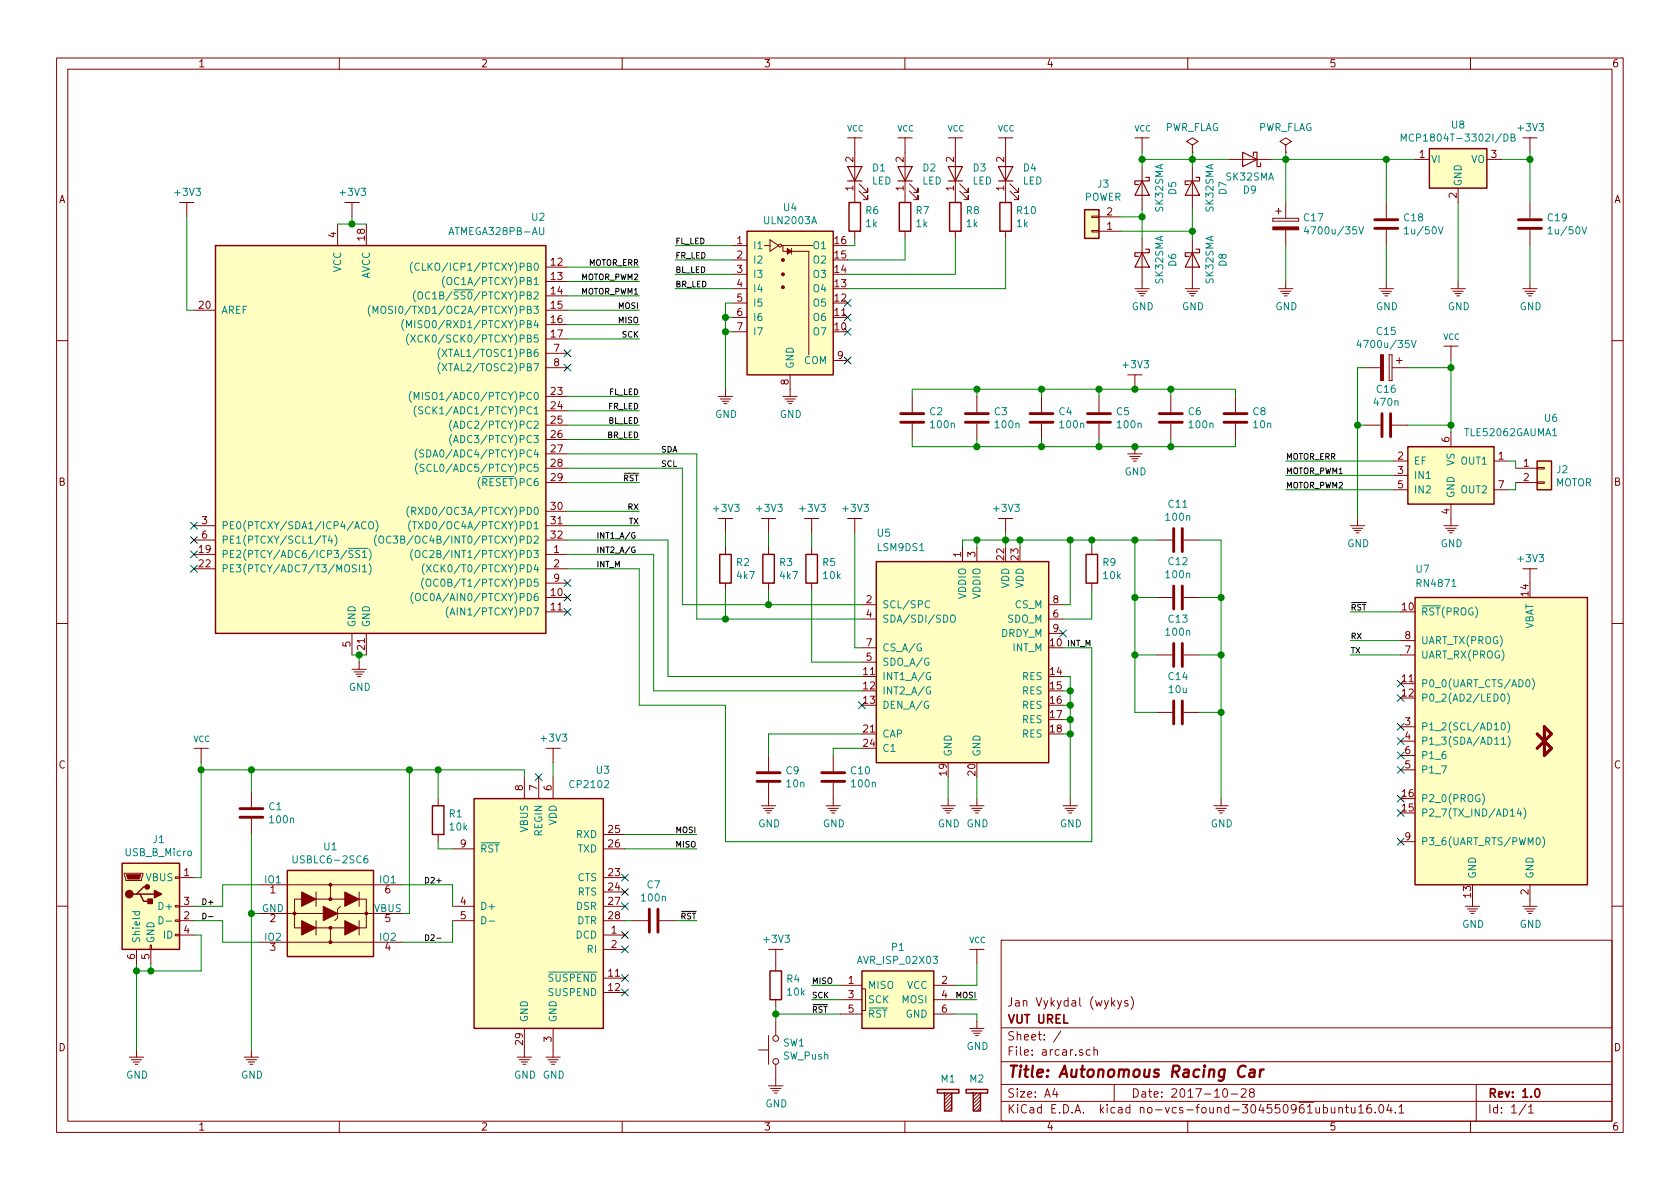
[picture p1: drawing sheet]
EESchema Schematic File Version 3
LIBS:wyk_regul
LIBS:device
LIBS:linear
LIBS:regul
LIBS:adc-dac
LIBS:memory
LIBS:xilinx
LIBS:microcontrollers
LIBS:dsp
LIBS:microchip
LIBS:analog_switches
LIBS:motorola
LIBS:texas
LIBS:intel
LIBS:audio
LIBS:interface
LIBS:digital-audio
LIBS:philips
LIBS:cypress
LIBS:siliconi
LIBS:opto
LIBS:atmel
LIBS:contrib
LIBS:ac-dc
LIBS:Altera
LIBS:analog_devices
LIBS:Battery_Management
LIBS:bbd
LIBS:Bosch
LIBS:brooktre
LIBS:Connector
LIBS:dc-dc
LIBS:Diode
LIBS:Display
LIBS:driver_gate
LIBS:DSP_Microchip_DSPIC33
LIBS:elec-unifil
LIBS:ESD_Protection
LIBS:Espressif
LIBS:FPGA_Actel
LIBS:ftdi
LIBS:gennum
LIBS:Graphic
LIBS:hc11
LIBS:infineon
LIBS:intersil
LIBS:ir
LIBS:Lattice
LIBS:LED
LIBS:LEM
LIBS:Logic_74xgxx
LIBS:Logic_74xx
LIBS:Logic_CMOS_4000
LIBS:Logic_CMOS_IEEE
LIBS:logic_programmable
LIBS:Logic_TTL_IEEE
LIBS:maxim
LIBS:Mechanical
LIBS:modules
LIBS:Motor
LIBS:motor_drivers
LIBS:nordicsemi
LIBS:nxp
LIBS:onsemi
LIBS:Oscillators
LIBS:powerint
LIBS:Power_Management
LIBS:pspice
LIBS:references
LIBS:Relay
LIBS:rfcom
LIBS:RFSolutions
LIBS:Sensor_Current
LIBS:sensors
LIBS:silabs
LIBS:supertex
LIBS:Switch
LIBS:Transformer
LIBS:Transistor
LIBS:triac_thyristor
LIBS:Valve
LIBS:video
LIBS:wiznet
LIBS:Worldsemi
LIBS:Xicor
LIBS:zetex
LIBS:Zilog
LIBS:wyk_mech
LIBS:wyk_power
LIBS:wyk_prog_con
LIBS:wyk_rf_modules
LIBS:wyk_interface
LIBS:wyk_motors
LIBS:arcar-cache
EELAYER 26 0
EELAYER END
$Descr A4 11693 8268
encoding utf-8
Sheet 1 1
Title "Autonomous Racing Car"
Date "2017-10-28"
Rev "1.0"
Comp "VUT UREL"
Comment1 "Jan Vykydal (wykys)"
Comment2 ""
Comment3 ""
Comment4 ""
$EndDescr
$Comp
L AVR_ISP_02X03 P1
U 1 1
P 6250 6950
F 0 "P1" H 6250 7317 50  0000 C CNN
F 1 "AVR_ISP_02X03" H 6250 7226 50  0000 C CNN
F 2 "Connectors:IDC_Header_Straight_6pins" H 6250 6600 50  0001 C CNN
F 3 "~" H 6900 6500 50  0001 C CNN
	1    6250 6950
	1    0    0    -1  
$EndComp
$Comp
L GND #PWR025
U 1 1
P 6800 7100
F 0 "#PWR025" H 6800 6900 50  0001 C CNN
F 1 "GND" H 6805 6927 50  0000 C CNN
F 2 "" H 6800 7100 50  0001 C CNN
F 3 "" H 6800 7100 50  0001 C CNN
	1    6800 7100
	1    0    0    -1  
$EndComp
Text Label 5650 6850 0    40   ~ 0
MISO
Text Label 5650 6950 0    40   ~ 0
SCK
Text Label 5650 7050 0    40   ~ 0
~RST
Text Label 6800 6950 2    40   ~ 0
MOSI
$Comp
L +3V3 #PWR037
U 1 1
P 10650 4050
F 0 "#PWR037" H 10650 3750 50  0001 C CNN
F 1 "+3V3" H 10655 4223 50  0000 C CNN
F 2 "" H 10650 4050 50  0001 C CNN
F 3 "" H 10650 4050 50  0001 C CNN
	1    10650 4050
	1    0    0    -1  
$EndComp
$Comp
L GND #PWR038
U 1 1
P 10650 6250
F 0 "#PWR038" H 10650 6050 50  0001 C CNN
F 1 "GND" H 10655 6077 50  0000 C CNN
F 2 "" H 10650 6250 50  0001 C CNN
F 3 "" H 10650 6250 50  0001 C CNN
	1    10650 6250
	1    0    0    -1  
$EndComp
$Comp
L GND #PWR036
U 1 1
P 10250 6250
F 0 "#PWR036" H 10250 6050 50  0001 C CNN
F 1 "GND" H 10255 6077 50  0000 C CNN
F 2 "" H 10250 6250 50  0001 C CNN
F 3 "" H 10250 6250 50  0001 C CNN
	1    10250 6250
	1    0    0    -1  
$EndComp
NoConn ~ 9750 5850
NoConn ~ 9750 5650
NoConn ~ 9750 5550
NoConn ~ 9750 5350
NoConn ~ 9750 5250
NoConn ~ 9750 5150
NoConn ~ 9750 5050
NoConn ~ 9750 4850
NoConn ~ 9750 4750
Text Label 9400 4550 0    40   ~ 0
TX
Text Label 9400 4450 0    40   ~ 0
RX
$Comp
L ULN2003A U4
U 1 1
P 5500 2000
F 0 "U4" H 5500 2567 50  0000 C CNN
F 1 "ULN2003A" H 5500 2476 50  0000 C CNN
F 2 "Housings_SOIC:SOIC-16_3.9x9.9mm_Pitch1.27mm" H 5550 1350 50  0001 L CNN
F 3 "http://www.ti.com/lit/ds/symlink/uln2003a.pdf" H 5600 1900 50  0001 C CNN
	1    5500 2000
	1    0    0    -1  
$EndComp
$Comp
L GND #PWR021
U 1 1
P 5500 2700
F 0 "#PWR021" H 5500 2500 50  0001 C CNN
F 1 "GND" H 5505 2527 50  0000 C CNN
F 2 "" H 5500 2700 50  0001 C CNN
F 3 "" H 5500 2700 50  0001 C CNN
	1    5500 2700
	1    0    0    -1  
$EndComp
$Comp
L R R6
U 1 1
P 5950 1500
F 0 "R6" H 6020 1546 50  0000 L CNN
F 1 "1k" H 6020 1455 50  0000 L CNN
F 2 "Resistors_SMD:R_0805_HandSoldering" V 5880 1500 50  0001 C CNN
F 3 "" H 5950 1500 50  0001 C CNN
	1    5950 1500
	1    0    0    -1  
$EndComp
$Comp
L R R7
U 1 1
P 6300 1500
F 0 "R7" H 6370 1546 50  0000 L CNN
F 1 "1k" H 6370 1455 50  0000 L CNN
F 2 "Resistors_SMD:R_0805_HandSoldering" V 6230 1500 50  0001 C CNN
F 3 "" H 6300 1500 50  0001 C CNN
	1    6300 1500
	1    0    0    -1  
$EndComp
$Comp
L R R8
U 1 1
P 6650 1500
F 0 "R8" H 6720 1546 50  0000 L CNN
F 1 "1k" H 6720 1455 50  0000 L CNN
F 2 "Resistors_SMD:R_0805_HandSoldering" V 6580 1500 50  0001 C CNN
F 3 "" H 6650 1500 50  0001 C CNN
	1    6650 1500
	1    0    0    -1  
$EndComp
$Comp
L R R10
U 1 1
P 7000 1500
F 0 "R10" H 7070 1546 50  0000 L CNN
F 1 "1k" H 7070 1455 50  0000 L CNN
F 2 "Resistors_SMD:R_0805_HandSoldering" V 6930 1500 50  0001 C CNN
F 3 "" H 7000 1500 50  0001 C CNN
	1    7000 1500
	1    0    0    -1  
$EndComp
$Comp
L LED D1
U 1 1
P 5950 1200
F 0 "D1" V 5988 1083 50  0000 R CNN
F 1 "LED" V 5897 1083 50  0000 R CNN
F 2 "Pin_Headers:Pin_Header_Straight_1x02_Pitch2.54mm" H 5950 1200 50  0001 C CNN
F 3 "" H 5950 1200 50  0001 C CNN
	1    5950 1200
	0    -1   -1   0   
$EndComp
$Comp
L LED D2
U 1 1
P 6300 1200
F 0 "D2" V 6338 1083 50  0000 R CNN
F 1 "LED" V 6247 1083 50  0000 R CNN
F 2 "Pin_Headers:Pin_Header_Straight_1x02_Pitch2.54mm" H 6300 1200 50  0001 C CNN
F 3 "" H 6300 1200 50  0001 C CNN
	1    6300 1200
	0    -1   -1   0   
$EndComp
$Comp
L LED D3
U 1 1
P 6650 1200
F 0 "D3" V 6688 1083 50  0000 R CNN
F 1 "LED" V 6597 1083 50  0000 R CNN
F 2 "Pin_Headers:Pin_Header_Straight_1x02_Pitch2.54mm" H 6650 1200 50  0001 C CNN
F 3 "" H 6650 1200 50  0001 C CNN
	1    6650 1200
	0    -1   -1   0   
$EndComp
$Comp
L LED D4
U 1 1
P 7000 1200
F 0 "D4" V 7038 1083 50  0000 R CNN
F 1 "LED" V 6947 1083 50  0000 R CNN
F 2 "Pin_Headers:Pin_Header_Straight_1x02_Pitch2.54mm" H 7000 1200 50  0001 C CNN
F 3 "" H 7000 1200 50  0001 C CNN
	1    7000 1200
	0    -1   -1   0   
$EndComp
$Comp
L VCC #PWR026
U 1 1
P 5950 1050
F 0 "#PWR026" H 5950 900 50  0001 C CNN
F 1 "VCC" H 5955 1216 40  0000 C CNN
F 2 "" H 5950 1050 50  0001 C CNN
F 3 "" H 5950 1050 50  0001 C CNN
	1    5950 1050
	1    0    0    -1  
$EndComp
$Comp
L VCC #PWR028
U 1 1
P 6300 1050
F 0 "#PWR028" H 6300 900 50  0001 C CNN
F 1 "VCC" H 6305 1216 40  0000 C CNN
F 2 "" H 6300 1050 50  0001 C CNN
F 3 "" H 6300 1050 50  0001 C CNN
	1    6300 1050
	1    0    0    -1  
$EndComp
$Comp
L VCC #PWR030
U 1 1
P 6650 1050
F 0 "#PWR030" H 6650 900 50  0001 C CNN
F 1 "VCC" H 6655 1216 40  0000 C CNN
F 2 "" H 6650 1050 50  0001 C CNN
F 3 "" H 6650 1050 50  0001 C CNN
	1    6650 1050
	1    0    0    -1  
$EndComp
$Comp
L VCC #PWR031
U 1 1
P 7000 1050
F 0 "#PWR031" H 7000 900 50  0001 C CNN
F 1 "VCC" H 7005 1216 40  0000 C CNN
F 2 "" H 7000 1050 50  0001 C CNN
F 3 "" H 7000 1050 50  0001 C CNN
	1    7000 1050
	1    0    0    -1  
$EndComp
Text Label 4700 1700 0    40   ~ 0
FL_LED
Text Label 4700 1800 0    40   ~ 0
FR_LED
Text Label 4700 1900 0    40   ~ 0
BL_LED
Text Label 4700 2000 0    40   ~ 0
BR_LED
$Comp
L screw M1
U 1 1
P 6600 7650
F 0 "M1" H 6600 7800 50  0000 C CNN
F 1 "screw" H 6600 7525 60  0001 C CNN
F 2 "wyk_mech:screw_M3" H 6600 7525 60  0001 C CNN
F 3 "~" H 6600 7525 60  0000 C CNN
	1    6600 7650
	1    0    0    -1  
$EndComp
$Comp
L screw M2
U 1 1
P 6800 7650
F 0 "M2" H 6800 7800 50  0000 C CNN
F 1 "screw" H 6800 7525 60  0001 C CNN
F 2 "wyk_mech:screw_M3" H 6800 7525 60  0001 C CNN
F 3 "~" H 6800 7525 60  0000 C CNN
	1    6800 7650
	1    0    0    -1  
$EndComp
$Comp
L SW_Push SW1
U 1 1
P 5400 7300
F 0 "SW1" V 5446 7252 50  0000 R CNN
F 1 "SW_Push" V 5355 7252 50  0000 R CNN
F 2 "Buttons_Switches_THT:SW_PUSH_6mm_h5mm" H 5400 7500 50  0001 C CNN
F 3 "" H 5400 7500 50  0001 C CNN
	1    5400 7300
	0    -1   -1   0   
$EndComp
$Comp
L R R4
U 1 1
P 5400 6850
F 0 "R4" H 5470 6896 50  0000 L CNN
F 1 "10k" H 5470 6805 50  0000 L CNN
F 2 "Resistors_SMD:R_0805_HandSoldering" V 5330 6850 50  0001 C CNN
F 3 "" H 5400 6850 50  0001 C CNN
	1    5400 6850
	1    0    0    -1  
$EndComp
$Comp
L GND #PWR016
U 1 1
P 5400 7500
F 0 "#PWR016" H 5400 7300 50  0001 C CNN
F 1 "GND" H 5405 7327 50  0000 C CNN
F 2 "" H 5400 7500 50  0001 C CNN
F 3 "" H 5400 7500 50  0001 C CNN
	1    5400 7500
	1    0    0    -1  
$EndComp
$Comp
L +3V3 #PWR015
U 1 1
P 5400 6700
F 0 "#PWR015" H 5400 6400 50  0001 C CNN
F 1 "+3V3" H 5405 6873 50  0000 C CNN
F 2 "" H 5400 6700 50  0001 C CNN
F 3 "" H 5400 6700 50  0001 C CNN
	1    5400 6700
	1    0    0    -1  
$EndComp
Text Label 9400 4250 0    40   ~ 0
~RST
$Comp
L ATMEGA328PB-AU U2
U 1 1
P 2650 3050
F 0 "U2" H 3800 4600 50  0000 R CNN
F 1 "ATMEGA328PB-AU" H 3800 4500 50  0000 R CNN
F 2 "Housings_QFP:TQFP-32_7x7mm_Pitch0.8mm" H 2600 1650 50  0001 L CIN
F 3 "http://www.atmel.com/images/atmel-42397-8-bit-avr-microcontroller-atmega328pb_datasheet.pdf" H 2350 3100 50  0001 C CNN
	1    2650 3050
	1    0    0    -1  
$EndComp
$Comp
L GND #PWR06
U 1 1
P 2500 4600
F 0 "#PWR06" H 2500 4400 50  0001 C CNN
F 1 "GND" H 2505 4427 50  0000 C CNN
F 2 "" H 2500 4600 50  0001 C CNN
F 3 "" H 2500 4600 50  0001 C CNN
	1    2500 4600
	1    0    0    -1  
$EndComp
$Comp
L +3V3 #PWR05
U 1 1
P 2450 1500
F 0 "#PWR05" H 2450 1200 50  0001 C CNN
F 1 "+3V3" H 2455 1673 50  0000 C CNN
F 2 "" H 2450 1500 50  0001 C CNN
F 3 "" H 2450 1500 50  0001 C CNN
	1    2450 1500
	1    0    0    -1  
$EndComp
Text Label 4450 3350 2    40   ~ 0
~RST
Text Label 4450 2250 2    40   ~ 0
MISO
Text Label 4450 2350 2    40   ~ 0
SCK
Text Label 4450 2150 2    40   ~ 0
MOSI
$Comp
L +3V3 #PWR02
U 1 1
P 1300 1500
F 0 "#PWR02" H 1300 1200 50  0001 C CNN
F 1 "+3V3" H 1305 1673 50  0000 C CNN
F 2 "" H 1300 1500 50  0001 C CNN
F 3 "" H 1300 1500 50  0001 C CNN
	1    1300 1500
	1    0    0    -1  
$EndComp
$Comp
L USB_B_Micro J1
U 1 1
P 1050 6300
F 0 "J1" H 1105 6767 50  0000 C CNN
F 1 "USB_B_Micro" H 1105 6676 50  0000 C CNN
F 2 "Connectors_USB:USB_Micro-B_Wuerth-614105150721_Vertical_CircularHoles" H 1200 6250 50  0001 C CNN
F 3 "~" H 1200 6250 50  0001 C CNN
	1    1050 6300
	1    0    0    -1  
$EndComp
$Comp
L USBLC6-2SC6 U1
U 1 1
P 2300 6350
F 0 "U1" H 2300 6817 50  0000 C CNN
F 1 "USBLC6-2SC6" H 2300 6726 50  0000 C CNN
F 2 "TO_SOT_Packages_SMD:SOT-23-6" H 2950 6700 50  0001 C CNN
F 3 "http://www2.st.com/resource/en/datasheet/CD00050750.pdf" H 2050 6700 50  0001 C CNN
	1    2300 6350
	1    0    0    -1  
$EndComp
$Comp
L CP2102 U3
U 1 1
P 3750 6300
F 0 "U3" H 4250 7250 50  0000 R CNN
F 1 "CP2102" H 4250 7150 50  0000 R CNN
F 2 "Housings_DFN_QFN:QFN-28-1EP_5x5mm_Pitch0.5mm" H 3950 5350 50  0001 L CNN
F 3 "https://www.silabs.com/documents/public/data-sheets/CP2102-9.pdf" H 3950 5250 50  0001 L CNN
	1    3750 6300
	1    0    0    -1  
$EndComp
$Comp
L GND #PWR09
U 1 1
P 3850 7300
F 0 "#PWR09" H 3850 7100 50  0001 C CNN
F 1 "GND" H 3855 7127 50  0000 C CNN
F 2 "" H 3850 7300 50  0001 C CNN
F 3 "" H 3850 7300 50  0001 C CNN
	1    3850 7300
	1    0    0    -1  
$EndComp
$Comp
L GND #PWR07
U 1 1
P 3650 7300
F 0 "#PWR07" H 3650 7100 50  0001 C CNN
F 1 "GND" H 3655 7127 50  0000 C CNN
F 2 "" H 3650 7300 50  0001 C CNN
F 3 "" H 3650 7300 50  0001 C CNN
	1    3650 7300
	1    0    0    -1  
$EndComp
$Comp
L GND #PWR01
U 1 1
P 950 7300
F 0 "#PWR01" H 950 7100 50  0001 C CNN
F 1 "GND" H 955 7127 50  0000 C CNN
F 2 "" H 950 7300 50  0001 C CNN
F 3 "" H 950 7300 50  0001 C CNN
	1    950  7300
	1    0    0    -1  
$EndComp
$Comp
L GND #PWR04
U 1 1
P 1750 7300
F 0 "#PWR04" H 1750 7100 50  0001 C CNN
F 1 "GND" H 1755 7127 50  0000 C CNN
F 2 "" H 1750 7300 50  0001 C CNN
F 3 "" H 1750 7300 50  0001 C CNN
	1    1750 7300
	1    0    0    -1  
$EndComp
$Comp
L R R1
U 1 1
P 3050 5700
F 0 "R1" H 3120 5746 50  0000 L CNN
F 1 "10k" H 3120 5655 50  0000 L CNN
F 2 "Resistors_SMD:R_0805_HandSoldering" V 2980 5700 50  0001 C CNN
F 3 "" H 3050 5700 50  0001 C CNN
	1    3050 5700
	1    0    0    -1  
$EndComp
NoConn ~ 4350 6800
NoConn ~ 4350 6900
NoConn ~ 4350 6600
NoConn ~ 4350 6500
NoConn ~ 4350 6300
$Comp
L C C7
U 1 1
P 4550 6400
F 0 "C7" V 4298 6400 50  0000 C CNN
F 1 "100n" V 4389 6400 50  0000 C CNN
F 2 "Capacitors_SMD:C_0805_HandSoldering" H 4588 6250 50  0001 C CNN
F 3 "" H 4550 6400 50  0001 C CNN
	1    4550 6400
	0    1    1    0   
$EndComp
NoConn ~ 4350 6100
NoConn ~ 4350 6200
Text Label 4850 6400 2    40   ~ 0
~RST
$Comp
L TLE52062GAUMA1 U6
U 1 1
P 10100 3300
F 0 "U6" H 10850 3700 50  0000 R CNN
F 1 "TLE52062GAUMA1" H 10850 3600 50  0000 R CNN
F 2 "TO_SOT_Packages_SMD:TO-263-7_TabPin4" H 10200 2900 50  0001 L CNN
F 3 "http://www.farnell.com/datasheets/1932119.pdf" H 10200 3000 50  0001 L CNN
	1    10100 3300
	1    0    0    -1  
$EndComp
$Comp
L VCC #PWR034
U 1 1
P 10100 2500
F 0 "#PWR034" H 10100 2350 50  0001 C CNN
F 1 "VCC" H 10105 2666 40  0000 C CNN
F 2 "" H 10100 2500 50  0001 C CNN
F 3 "" H 10100 2500 50  0001 C CNN
	1    10100 2500
	1    0    0    -1  
$EndComp
$Comp
L GND #PWR035
U 1 1
P 10100 3600
F 0 "#PWR035" H 10100 3400 50  0001 C CNN
F 1 "GND" H 10105 3427 50  0000 C CNN
F 2 "" H 10100 3600 50  0001 C CNN
F 3 "" H 10100 3600 50  0001 C CNN
	1    10100 3600
	1    0    0    -1  
$EndComp
Text Label 8950 3300 0    40   ~ 0
MOTOR_PWM1
Text Label 8950 3400 0    40   ~ 0
MOTOR_PWM2
Text Label 8950 3200 0    40   ~ 0
MOTOR_ERR
NoConn ~ 5900 2300
NoConn ~ 5900 2200
NoConn ~ 5900 2100
$Comp
L GND #PWR019
U 1 1
P 5050 2700
F 0 "#PWR019" H 5050 2500 50  0001 C CNN
F 1 "GND" H 5055 2527 50  0000 C CNN
F 2 "" H 5050 2700 50  0001 C CNN
F 3 "" H 5050 2700 50  0001 C CNN
	1    5050 2700
	1    0    0    -1  
$EndComp
$Comp
L C C16
U 1 1
P 9650 2950
F 0 "C16" V 9398 2950 50  0000 C CNN
F 1 "470n" V 9489 2950 50  0000 C CNN
F 2 "Capacitors_SMD:C_0805_HandSoldering" H 9688 2800 50  0001 C CNN
F 3 "" H 9650 2950 50  0001 C CNN
	1    9650 2950
	0    1    1    0   
$EndComp
$Comp
L CP C15
U 1 1
P 9650 2550
F 0 "C15" V 9395 2550 50  0000 C CNN
F 1 "4700u/35V" V 9486 2550 50  0000 C CNN
F 2 "Capacitors_THT:CP_Radial_D4.0mm_P1.50mm" H 9688 2400 50  0001 C CNN
F 3 "" H 9650 2550 50  0001 C CNN
	1    9650 2550
	0    1    1    0   
$EndComp
$Comp
L GND #PWR033
U 1 1
P 9450 3600
F 0 "#PWR033" H 9450 3400 50  0001 C CNN
F 1 "GND" H 9455 3427 50  0000 C CNN
F 2 "" H 9450 3600 50  0001 C CNN
F 3 "" H 9450 3600 50  0001 C CNN
	1    9450 3600
	1    0    0    -1  
$EndComp
$Comp
L Conn_01x02 J2
U 1 1
P 10750 3250
F 0 "J2" H 10829 3242 50  0000 L CNN
F 1 "MOTOR" H 10829 3151 50  0000 L CNN
F 2 "Pin_Headers:Pin_Header_Straight_1x02_Pitch2.54mm" H 10750 3250 50  0001 C CNN
F 3 "~" H 10750 3250 50  0001 C CNN
	1    10750 3250
	1    0    0    -1  
$EndComp
$Comp
L C C8
U 1 1
P 8600 2900
F 0 "C8" H 8715 2946 50  0000 L CNN
F 1 "10n" H 8715 2855 50  0000 L CNN
F 2 "Capacitors_SMD:C_0805_HandSoldering" H 8638 2750 50  0001 C CNN
F 3 "" H 8600 2900 50  0001 C CNN
	1    8600 2900
	1    0    0    -1  
$EndComp
$Comp
L C C6
U 1 1
P 8150 2900
F 0 "C6" H 8265 2946 50  0000 L CNN
F 1 "100n" H 8265 2855 50  0000 L CNN
F 2 "Capacitors_SMD:C_0805_HandSoldering" H 8188 2750 50  0001 C CNN
F 3 "" H 8150 2900 50  0001 C CNN
	1    8150 2900
	1    0    0    -1  
$EndComp
$Comp
L C C4
U 1 1
P 7250 2900
F 0 "C4" H 7365 2946 50  0000 L CNN
F 1 "100n" H 7365 2855 50  0000 L CNN
F 2 "Capacitors_SMD:C_0805_HandSoldering" H 7288 2750 50  0001 C CNN
F 3 "" H 7250 2900 50  0001 C CNN
	1    7250 2900
	1    0    0    -1  
$EndComp
$Comp
L C C5
U 1 1
P 7650 2900
F 0 "C5" H 7765 2946 50  0000 L CNN
F 1 "100n" H 7765 2855 50  0000 L CNN
F 2 "Capacitors_SMD:C_0805_HandSoldering" H 7688 2750 50  0001 C CNN
F 3 "" H 7650 2900 50  0001 C CNN
	1    7650 2900
	1    0    0    -1  
$EndComp
$Comp
L GND #PWR011
U 1 1
P 7900 3100
F 0 "#PWR011" H 7900 2900 50  0001 C CNN
F 1 "GND" H 7905 2927 50  0000 C CNN
F 2 "" H 7900 3100 50  0001 C CNN
F 3 "" H 7900 3100 50  0001 C CNN
	1    7900 3100
	1    0    0    -1  
$EndComp
$Comp
L +3V3 #PWR010
U 1 1
P 7900 2700
F 0 "#PWR010" H 7900 2400 50  0001 C CNN
F 1 "+3V3" H 7905 2873 50  0000 C CNN
F 2 "" H 7900 2700 50  0001 C CNN
F 3 "" H 7900 2700 50  0001 C CNN
	1    7900 2700
	1    0    0    -1  
$EndComp
Text Label 4450 2050 2    40   ~ 0
MOTOR_PWM1
Text Label 4450 1950 2    40   ~ 0
MOTOR_PWM2
$Comp
L C C3
U 1 1
P 6800 2900
F 0 "C3" H 6915 2946 50  0000 L CNN
F 1 "100n" H 6915 2855 50  0000 L CNN
F 2 "Capacitors_SMD:C_0805_HandSoldering" H 6838 2750 50  0001 C CNN
F 3 "" H 6800 2900 50  0001 C CNN
	1    6800 2900
	1    0    0    -1  
$EndComp
$Comp
L C C2
U 1 1
P 6350 2900
F 0 "C2" H 6465 2946 50  0000 L CNN
F 1 "100n" H 6465 2855 50  0000 L CNN
F 2 "Capacitors_SMD:C_0805_HandSoldering" H 6388 2750 50  0001 C CNN
F 3 "" H 6350 2900 50  0001 C CNN
	1    6350 2900
	1    0    0    -1  
$EndComp
$Comp
L C C1
U 1 1
P 1750 5650
F 0 "C1" H 1865 5696 50  0000 L CNN
F 1 "100n" H 1865 5605 50  0000 L CNN
F 2 "Capacitors_SMD:C_0805_HandSoldering" H 1788 5500 50  0001 C CNN
F 3 "" H 1750 5650 50  0001 C CNN
	1    1750 5650
	1    0    0    -1  
$EndComp
Text Label 4450 3550 2    40   ~ 0
RX
Text Label 4450 3650 2    40   ~ 0
TX
Text Label 4850 5800 2    40   ~ 0
MOSI
Text Label 4850 5900 2    40   ~ 0
MISO
Text Label 4450 2750 2    40   ~ 0
FL_LED
Text Label 4450 2850 2    40   ~ 0
FR_LED
Text Label 4450 2950 2    40   ~ 0
BL_LED
Text Label 4450 3050 2    40   ~ 0
BR_LED
$Comp
L LSM9DS1 U5
U 1 1
P 6700 4600
F 0 "U5" H 6100 5500 50  0000 L CNN
F 1 "LSM9DS1" H 6100 5400 50  0000 L CNN
F 2 "Housings_LGA:LGA-24L_3x3.5mm_Pitch0.43mm" H 8200 5350 50  0001 C CNN
F 3 "http://www.st.com/content/ccc/resource/technical/document/datasheet/1e/3f/2a/d6/25/eb/48/46/DM00103319.pdf/files/DM00103319.pdf/jcr:content/translations/en.DM00103319.pdf" H 6700 4700 50  0001 C CNN
	1    6700 4600
	1    0    0    -1  
$EndComp
$Comp
L GND #PWR023
U 1 1
P 6800 5550
F 0 "#PWR023" H 6800 5350 50  0001 C CNN
F 1 "GND" H 6805 5377 50  0000 C CNN
F 2 "" H 6800 5550 50  0001 C CNN
F 3 "" H 6800 5550 50  0001 C CNN
	1    6800 5550
	1    0    0    -1  
$EndComp
$Comp
L GND #PWR022
U 1 1
P 6600 5550
F 0 "#PWR022" H 6600 5350 50  0001 C CNN
F 1 "GND" H 6605 5377 50  0000 C CNN
F 2 "" H 6600 5550 50  0001 C CNN
F 3 "" H 6600 5550 50  0001 C CNN
	1    6600 5550
	1    0    0    -1  
$EndComp
$Comp
L +3V3 #PWR027
U 1 1
P 7000 3700
F 0 "#PWR027" H 7000 3400 50  0001 C CNN
F 1 "+3V3" H 7005 3873 50  0000 C CNN
F 2 "" H 7000 3700 50  0001 C CNN
F 3 "" H 7000 3700 50  0001 C CNN
	1    7000 3700
	1    0    0    -1  
$EndComp
$Comp
L GND #PWR029
U 1 1
P 7450 5550
F 0 "#PWR029" H 7450 5350 50  0001 C CNN
F 1 "GND" H 7455 5377 50  0000 C CNN
F 2 "" H 7450 5550 50  0001 C CNN
F 3 "" H 7450 5550 50  0001 C CNN
	1    7450 5550
	1    0    0    -1  
$EndComp
$Comp
L C C10
U 1 1
P 5800 5400
F 0 "C10" H 5915 5446 50  0000 L CNN
F 1 "100n" H 5915 5355 50  0000 L CNN
F 2 "Capacitors_SMD:C_0805_HandSoldering" H 5838 5250 50  0001 C CNN
F 3 "" H 5800 5400 50  0001 C CNN
	1    5800 5400
	1    0    0    -1  
$EndComp
$Comp
L GND #PWR018
U 1 1
P 5800 5550
F 0 "#PWR018" H 5800 5350 50  0001 C CNN
F 1 "GND" H 5805 5377 50  0000 C CNN
F 2 "" H 5800 5550 50  0001 C CNN
F 3 "" H 5800 5550 50  0001 C CNN
	1    5800 5550
	1    0    0    -1  
$EndComp
$Comp
L C C9
U 1 1
P 5350 5400
F 0 "C9" H 5465 5446 50  0000 L CNN
F 1 "10n" H 5465 5355 50  0000 L CNN
F 2 "Capacitors_SMD:C_0805_HandSoldering" H 5388 5250 50  0001 C CNN
F 3 "" H 5350 5400 50  0001 C CNN
	1    5350 5400
	1    0    0    -1  
$EndComp
$Comp
L GND #PWR014
U 1 1
P 5350 5550
F 0 "#PWR014" H 5350 5350 50  0001 C CNN
F 1 "GND" H 5355 5377 50  0000 C CNN
F 2 "" H 5350 5550 50  0001 C CNN
F 3 "" H 5350 5550 50  0001 C CNN
	1    5350 5550
	1    0    0    -1  
$EndComp
$Comp
L C C11
U 1 1
P 8200 3750
F 0 "C11" V 7948 3750 50  0000 C CNN
F 1 "100n" V 8039 3750 50  0000 C CNN
F 2 "Capacitors_SMD:C_0805_HandSoldering" H 8238 3600 50  0001 C CNN
F 3 "" H 8200 3750 50  0001 C CNN
	1    8200 3750
	0    1    1    0   
$EndComp
$Comp
L C C12
U 1 1
P 8200 4150
F 0 "C12" V 7948 4150 50  0000 C CNN
F 1 "100n" V 8039 4150 50  0000 C CNN
F 2 "Capacitors_SMD:C_0805_HandSoldering" H 8238 4000 50  0001 C CNN
F 3 "" H 8200 4150 50  0001 C CNN
	1    8200 4150
	0    1    1    0   
$EndComp
$Comp
L C C13
U 1 1
P 8200 4550
F 0 "C13" V 7948 4550 50  0000 C CNN
F 1 "100n" V 8039 4550 50  0000 C CNN
F 2 "Capacitors_SMD:C_0805_HandSoldering" H 8238 4400 50  0001 C CNN
F 3 "" H 8200 4550 50  0001 C CNN
	1    8200 4550
	0    1    1    0   
$EndComp
$Comp
L C C14
U 1 1
P 8200 4950
F 0 "C14" V 7948 4950 50  0000 C CNN
F 1 "10u" V 8039 4950 50  0000 C CNN
F 2 "Capacitors_SMD:C_0805_HandSoldering" H 8238 4800 50  0001 C CNN
F 3 "" H 8200 4950 50  0001 C CNN
	1    8200 4950
	0    1    1    0   
$EndComp
$Comp
L R R3
U 1 1
P 5350 3950
F 0 "R3" H 5420 3996 50  0000 L CNN
F 1 "4k7" H 5420 3905 50  0000 L CNN
F 2 "Resistors_SMD:R_0805_HandSoldering" V 5280 3950 50  0001 C CNN
F 3 "" H 5350 3950 50  0001 C CNN
	1    5350 3950
	1    0    0    -1  
$EndComp
$Comp
L R R2
U 1 1
P 5050 3950
F 0 "R2" H 5120 3996 50  0000 L CNN
F 1 "4k7" H 5120 3905 50  0000 L CNN
F 2 "Resistors_SMD:R_0805_HandSoldering" V 4980 3950 50  0001 C CNN
F 3 "" H 5050 3950 50  0001 C CNN
	1    5050 3950
	1    0    0    -1  
$EndComp
$Comp
L +3V3 #PWR013
U 1 1
P 5350 3700
F 0 "#PWR013" H 5350 3400 50  0001 C CNN
F 1 "+3V3" H 5355 3873 50  0000 C CNN
F 2 "" H 5350 3700 50  0001 C CNN
F 3 "" H 5350 3700 50  0001 C CNN
	1    5350 3700
	1    0    0    -1  
$EndComp
$Comp
L +3V3 #PWR012
U 1 1
P 5050 3700
F 0 "#PWR012" H 5050 3400 50  0001 C CNN
F 1 "+3V3" H 5055 3873 50  0000 C CNN
F 2 "" H 5050 3700 50  0001 C CNN
F 3 "" H 5050 3700 50  0001 C CNN
	1    5050 3700
	1    0    0    -1  
$EndComp
$Comp
L +3V3 #PWR017
U 1 1
P 5650 3700
F 0 "#PWR017" H 5650 3400 50  0001 C CNN
F 1 "+3V3" H 5655 3873 50  0000 C CNN
F 2 "" H 5650 3700 50  0001 C CNN
F 3 "" H 5650 3700 50  0001 C CNN
	1    5650 3700
	1    0    0    -1  
$EndComp
$Comp
L R R5
U 1 1
P 5650 3950
F 0 "R5" H 5720 3996 50  0000 L CNN
F 1 "10k" H 5720 3905 50  0000 L CNN
F 2 "Resistors_SMD:R_0805_HandSoldering" V 5580 3950 50  0001 C CNN
F 3 "" H 5650 3950 50  0001 C CNN
	1    5650 3950
	1    0    0    -1  
$EndComp
$Comp
L +3V3 #PWR020
U 1 1
P 5950 3700
F 0 "#PWR020" H 5950 3400 50  0001 C CNN
F 1 "+3V3" H 5955 3873 50  0000 C CNN
F 2 "" H 5950 3700 50  0001 C CNN
F 3 "" H 5950 3700 50  0001 C CNN
	1    5950 3700
	1    0    0    -1  
$EndComp
$Comp
L R R9
U 1 1
P 7600 3950
F 0 "R9" H 7670 3996 50  0000 L CNN
F 1 "10k" H 7670 3905 50  0000 L CNN
F 2 "Resistors_SMD:R_0805_HandSoldering" V 7530 3950 50  0001 C CNN
F 3 "" H 7600 3950 50  0001 C CNN
	1    7600 3950
	1    0    0    -1  
$EndComp
Text Label 4600 3150 0    40   ~ 0
SDA
Text Label 4600 3250 0    40   ~ 0
SCL
$Comp
L GND #PWR032
U 1 1
P 8500 5550
F 0 "#PWR032" H 8500 5350 50  0001 C CNN
F 1 "GND" H 8505 5377 50  0000 C CNN
F 2 "" H 8500 5550 50  0001 C CNN
F 3 "" H 8500 5550 50  0001 C CNN
	1    8500 5550
	1    0    0    -1  
$EndComp
Text Label 7600 4500 2    40   ~ 0
INT_M
NoConn ~ 7400 4400
Text Label 4150 3950 0    40   ~ 0
INT_M
Text Label 4150 3750 0    40   ~ 0
INT1_A/G
Text Label 4150 3850 0    40   ~ 0
INT2_A/G
Text Label 4450 1850 2    40   ~ 0
MOTOR_ERR
Wire Wire Line
	6800 7100 6800 7050
Wire Wire Line
	6800 7050 6650 7050
Wire Wire Line
	5850 6950 5650 6950
Wire Wire Line
	5850 6850 5650 6850
Wire Wire Line
	5400 7050 5850 7050
Wire Wire Line
	6650 6950 6800 6950
Wire Wire Line
	9750 4450 9400 4450
Wire Wire Line
	9750 4550 9400 4550
Wire Wire Line
	5100 1700 4700 1700
Wire Wire Line
	5100 1800 4700 1800
Wire Wire Line
	5100 1900 4700 1900
Wire Wire Line
	5100 2000 4700 2000
Wire Wire Line
	5900 2000 7000 2000
Wire Wire Line
	7000 2000 7000 1650
Wire Wire Line
	5900 1900 6650 1900
Wire Wire Line
	6650 1900 6650 1650
Wire Wire Line
	5900 1800 6300 1800
Wire Wire Line
	6300 1800 6300 1650
Wire Wire Line
	5900 1700 5950 1700
Wire Wire Line
	5950 1700 5950 1650
Wire Wire Line
	5400 7000 5400 7100
Connection ~ 5400 7050
Wire Wire Line
	6800 6850 6650 6850
Wire Wire Line
	6800 6700 6800 6850
Wire Wire Line
	9750 4250 9400 4250
Wire Wire Line
	2450 4550 2550 4550
Wire Wire Line
	2500 4600 2500 4550
Connection ~ 2500 4550
Wire Wire Line
	2350 1550 2550 1550
Wire Wire Line
	2450 1500 2450 1550
Connection ~ 2450 1550
Wire Wire Line
	3950 3350 4450 3350
Wire Wire Line
	3950 2250 4450 2250
Wire Wire Line
	3950 2150 4450 2150
Wire Wire Line
	3950 2350 4450 2350
Wire Wire Line
	1350 2150 1300 2150
Wire Wire Line
	1300 2150 1300 1500
Wire Wire Line
	1350 6300 1550 6300
Wire Wire Line
	1550 6300 1550 6150
Wire Wire Line
	1550 6150 1800 6150
Wire Wire Line
	1350 6400 1550 6400
Wire Wire Line
	1550 6400 1550 6550
Wire Wire Line
	1550 6550 1800 6550
Wire Wire Line
	2800 6150 3150 6150
Wire Wire Line
	3150 6150 3150 6300
Wire Wire Line
	2800 6550 3150 6550
Wire Wire Line
	3150 6550 3150 6400
Wire Wire Line
	3150 5900 3050 5900
Wire Wire Line
	3050 5900 3050 5850
Wire Wire Line
	3050 5350 3050 5550
Connection ~ 3050 5350
Connection ~ 2850 5350
Wire Wire Line
	2800 6350 2850 6350
Wire Wire Line
	2850 6350 2850 5350
Wire Wire Line
	1750 5800 1750 7300
Wire Wire Line
	1750 6350 1800 6350
Wire Wire Line
	1400 6100 1350 6100
Wire Wire Line
	1400 5300 1400 6100
Wire Wire Line
	1350 6500 1400 6500
Connection ~ 1400 5350
Wire Wire Line
	4350 5800 4850 5800
Wire Wire Line
	4350 5900 4850 5900
Wire Wire Line
	4400 6400 4350 6400
Wire Wire Line
	4700 6400 4850 6400
Wire Wire Line
	10550 3200 10500 3200
Wire Wire Line
	10500 3400 10550 3400
Wire Wire Line
	9700 3200 8950 3200
Wire Wire Line
	9700 3300 8950 3300
Wire Wire Line
	9700 3400 8950 3400
Wire Wire Line
	5050 2100 5050 2700
Wire Wire Line
	5050 2100 5100 2100
Wire Wire Line
	5100 2200 5050 2200
Connection ~ 5050 2200
Wire Wire Line
	5100 2300 5050 2300
Connection ~ 5050 2300
Wire Wire Line
	10100 2500 10100 3000
Wire Wire Line
	9800 2950 10100 2950
Connection ~ 10100 2950
Wire Wire Line
	9800 2550 10100 2550
Connection ~ 10100 2550
Wire Wire Line
	9450 2550 9450 3600
Wire Wire Line
	9450 2550 9500 2550
Wire Wire Line
	9500 2950 9450 2950
Connection ~ 9450 2950
Wire Wire Line
	10550 3250 10550 3200
Wire Wire Line
	10550 3400 10550 3350
Wire Wire Line
	3950 3750 4650 3750
Wire Wire Line
	7250 2700 7250 2750
Wire Wire Line
	6350 2700 8600 2700
Wire Wire Line
	8600 2700 8600 2750
Connection ~ 7900 2700
Wire Wire Line
	7250 3100 7250 3050
Wire Wire Line
	6350 3100 8600 3100
Wire Wire Line
	8600 3100 8600 3050
Connection ~ 7900 3100
Wire Wire Line
	8150 3050 8150 3100
Connection ~ 8150 3100
Wire Wire Line
	8150 2750 8150 2700
Connection ~ 8150 2700
Wire Wire Line
	7650 3050 7650 3100
Connection ~ 7650 3100
Wire Wire Line
	7650 2750 7650 2700
Connection ~ 7650 2700
Wire Wire Line
	3950 3850 4550 3850
Wire Wire Line
	3950 1950 4450 1950
Wire Wire Line
	3950 2050 4450 2050
Wire Wire Line
	6350 2700 6350 2750
Connection ~ 7250 2700
Wire Wire Line
	6800 2750 6800 2700
Connection ~ 6800 2700
Wire Wire Line
	6350 3100 6350 3050
Connection ~ 7250 3100
Wire Wire Line
	6800 3050 6800 3100
Connection ~ 6800 3100
Connection ~ 1750 6350
Wire Wire Line
	1750 5500 1750 5350
Connection ~ 1750 5350
Wire Wire Line
	3950 3550 4450 3550
Wire Wire Line
	3950 3650 4450 3650
Wire Wire Line
	3950 2750 4450 2750
Wire Wire Line
	3950 2850 4450 2850
Wire Wire Line
	3950 2950 4450 2950
Wire Wire Line
	3950 3050 4450 3050
Wire Wire Line
	3950 3950 4450 3950
Wire Wire Line
	7000 3700 7000 3800
Wire Wire Line
	7100 3750 7100 3800
Wire Wire Line
	6700 3750 8050 3750
Connection ~ 7000 3750
Wire Wire Line
	6800 3750 6800 3800
Wire Wire Line
	6700 3750 6700 3800
Connection ~ 6800 3750
Wire Wire Line
	7450 4700 7450 5550
Wire Wire Line
	7450 4700 7400 4700
Wire Wire Line
	7400 4800 7450 4800
Connection ~ 7450 4800
Wire Wire Line
	7400 4900 7450 4900
Connection ~ 7450 4900
Wire Wire Line
	7400 5000 7450 5000
Connection ~ 7450 5000
Wire Wire Line
	7400 5100 7450 5100
Connection ~ 7450 5100
Wire Wire Line
	6600 5550 6600 5400
Wire Wire Line
	6800 5400 6800 5550
Wire Wire Line
	6000 5200 5800 5200
Wire Wire Line
	5800 5200 5800 5250
Wire Wire Line
	6000 5100 5350 5100
Wire Wire Line
	5350 5100 5350 5250
Connection ~ 7100 3750
Wire Wire Line
	4750 4200 6000 4200
Wire Wire Line
	5350 4100 5350 4200
Connection ~ 5350 4200
Wire Wire Line
	5050 4100 5050 4300
Connection ~ 5050 4300
Wire Wire Line
	5350 3800 5350 3700
Wire Wire Line
	5050 3800 5050 3700
Wire Wire Line
	7400 4200 7450 4200
Wire Wire Line
	7450 4200 7450 3750
Connection ~ 7450 3750
Wire Wire Line
	6000 4500 5950 4500
Wire Wire Line
	5650 4600 6000 4600
Wire Wire Line
	5950 4500 5950 3700
Wire Wire Line
	5650 3800 5650 3700
Wire Wire Line
	5650 4600 5650 4100
Wire Wire Line
	7600 3750 7600 3800
Connection ~ 7600 3750
Wire Wire Line
	7400 4300 7600 4300
Wire Wire Line
	7600 4300 7600 4100
Wire Wire Line
	3950 3150 4850 3150
Wire Wire Line
	4850 3150 4850 4300
Wire Wire Line
	4850 4300 6000 4300
Wire Wire Line
	3950 3250 4750 3250
Wire Wire Line
	4750 3250 4750 4200
Wire Wire Line
	8500 3750 8500 5550
Wire Wire Line
	8500 3750 8350 3750
Wire Wire Line
	7900 3750 7900 4950
Wire Wire Line
	7900 4950 8050 4950
Connection ~ 7900 3750
Wire Wire Line
	8350 4950 8500 4950
Connection ~ 8500 4950
Wire Wire Line
	8050 4550 7900 4550
Connection ~ 7900 4550
Wire Wire Line
	8050 4150 7900 4150
Connection ~ 7900 4150
Wire Wire Line
	8350 4150 8500 4150
Connection ~ 8500 4150
Wire Wire Line
	8350 4550 8500 4550
Connection ~ 8500 4550
Wire Wire Line
	6000 4700 4650 4700
Wire Wire Line
	4650 4700 4650 3750
Wire Wire Line
	6000 4800 4550 4800
Wire Wire Line
	4550 4800 4550 3850
Wire Wire Line
	7400 4500 7600 4500
Wire Wire Line
	7600 4500 7600 5850
Wire Wire Line
	7600 5850 5050 5850
Wire Wire Line
	5050 5850 5050 4900
Wire Wire Line
	5050 4900 4450 4900
Wire Wire Line
	4450 4900 4450 3950
Wire Wire Line
	3950 1850 4450 1850
Wire Wire Line
	1050 6750 1050 6700
Wire Wire Line
	950  6750 1400 6750
Wire Wire Line
	950  6700 950  7300
Wire Wire Line
	1400 6750 1400 6500
Connection ~ 1050 6750
Connection ~ 950  6750
NoConn ~ 6000 4900
$Comp
L RN4871 U7
U 1 1
P 10450 5150
F 0 "U7" H 9850 6350 50  0000 L CNN
F 1 "RN4871" H 9850 6250 50  0000 L CNN
F 2 "wyk_rf_modules:RN4871" H 10750 4050 50  0001 L CNN
F 3 "http://ww1.microchip.com/downloads/en/DeviceDoc/50002489A.pdf" H 10750 3950 50  0001 L CNN
	1    10450 5150
	1    0    0    -1  
$EndComp
Wire Wire Line
	3850 5400 3850 5300
$Comp
L +3V3 #PWR08
U 1 1
P 3850 5300
F 0 "#PWR08" H 3850 5000 50  0001 C CNN
F 1 "+3V3" H 3855 5473 50  0000 C CNN
F 2 "" H 3850 5300 50  0001 C CNN
F 3 "" H 3850 5300 50  0001 C CNN
	1    3850 5300
	1    0    0    -1  
$EndComp
Wire Wire Line
	1400 5350 3650 5350
NoConn ~ 3750 5400
Wire Wire Line
	3650 5350 3650 5400
NoConn ~ 3950 4050
NoConn ~ 3950 4150
NoConn ~ 3950 4250
NoConn ~ 1350 3950
NoConn ~ 1350 3850
NoConn ~ 1350 3750
NoConn ~ 1350 3650
NoConn ~ 5900 2500
NoConn ~ 3950 2550
NoConn ~ 3950 2450
Text Label 1400 6300 0    40   ~ 0
D+
Text Label 1400 6400 0    40   ~ 0
D-
Text Label 2950 6150 0    40   ~ 0
D2+
Text Label 2950 6550 0    40   ~ 0
D2-
$Comp
L Conn_01x02 J3
U 1 1
P 7600 1600
F 0 "J3" H 7520 1275 50  0000 C CNN
F 1 "POWER" H 7520 1366 50  0000 C CNN
F 2 "Pin_Headers:Pin_Header_Straight_1x02_Pitch2.54mm" H 7600 1600 50  0001 C CNN
F 3 "~" H 7600 1600 50  0001 C CNN
	1    7600 1600
	-1   0    0    1   
$EndComp
$Comp
L CP C17
U 1 1
P 8950 1550
F 0 "C17" H 9068 1596 50  0000 L CNN
F 1 "4700u/35V" H 9068 1505 50  0000 L CNN
F 2 "Capacitors_THT:CP_Radial_D4.0mm_P1.50mm" H 8988 1400 50  0001 C CNN
F 3 "" H 8950 1550 50  0001 C CNN
	1    8950 1550
	1    0    0    -1  
$EndComp
$Comp
L GND #PWR042
U 1 1
P 8950 1950
F 0 "#PWR042" H 8950 1750 50  0001 C CNN
F 1 "GND" H 8955 1777 50  0000 C CNN
F 2 "" H 8950 1950 50  0001 C CNN
F 3 "" H 8950 1950 50  0001 C CNN
	1    8950 1950
	1    0    0    -1  
$EndComp
Wire Wire Line
	8950 1050 8950 1400
Connection ~ 8950 1100
$Comp
L VCC #PWR039
U 1 1
P 7950 1050
F 0 "#PWR039" H 7950 900 50  0001 C CNN
F 1 "VCC" H 7955 1216 40  0000 C CNN
F 2 "" H 7950 1050 50  0001 C CNN
F 3 "" H 7950 1050 50  0001 C CNN
	1    7950 1050
	1    0    0    -1  
$EndComp
Wire Wire Line
	8950 1700 8950 1950
$Comp
L C C19
U 1 1
P 10650 1550
F 0 "C19" H 10765 1596 50  0000 L CNN
F 1 "1u/50V" H 10765 1505 50  0000 L CNN
F 2 "Capacitors_SMD:C_0805_HandSoldering" H 10688 1400 50  0001 C CNN
F 3 "" H 10650 1550 50  0001 C CNN
	1    10650 1550
	1    0    0    -1  
$EndComp
$Comp
L PWR_FLAG #FLG01
U 1 1
P 8300 1050
F 0 "#FLG01" H 8300 1125 50  0001 C CNN
F 1 "PWR_FLAG" H 8300 1224 50  0000 C CNN
F 2 "" H 8300 1050 50  0001 C CNN
F 3 "" H 8300 1050 50  0001 C CNN
	1    8300 1050
	1    0    0    -1  
$EndComp
$Comp
L D_Schottky D9
U 1 1
P 8700 1100
F 0 "D9" H 8700 1316 50  0000 C CNN
F 1 "SK32SMA" H 8700 1225 50  0000 C CNN
F 2 "Diodes_SMD:D_SMA" H 8700 1100 50  0001 C CNN
F 3 "" H 8700 1100 50  0001 C CNN
	1    8700 1100
	-1   0    0    1   
$EndComp
$Comp
L D_Schottky D5
U 1 1
P 7950 1300
F 0 "D5" H 7950 1516 50  0000 C CNN
F 1 "SK32SMA" H 7950 1425 50  0000 C CNN
F 2 "Diodes_SMD:D_SMA" H 7950 1300 50  0001 C CNN
F 3 "" H 7950 1300 50  0001 C CNN
	1    7950 1300
	0    1    1    0   
$EndComp
Wire Wire Line
	7950 1100 8550 1100
$Comp
L GND #PWR040
U 1 1
P 7950 1950
F 0 "#PWR040" H 7950 1750 50  0001 C CNN
F 1 "GND" H 7955 1777 50  0000 C CNN
F 2 "" H 7950 1950 50  0001 C CNN
F 3 "" H 7950 1950 50  0001 C CNN
	1    7950 1950
	1    0    0    -1  
$EndComp
$Comp
L PWR_FLAG #FLG02
U 1 1
P 8950 1050
F 0 "#FLG02" H 8950 1125 50  0001 C CNN
F 1 "PWR_FLAG" H 8950 1224 50  0000 C CNN
F 2 "" H 8950 1050 50  0001 C CNN
F 3 "" H 8950 1050 50  0001 C CNN
	1    8950 1050
	1    0    0    -1  
$EndComp
$Comp
L D_Schottky D6
U 1 1
P 7950 1800
F 0 "D6" H 7950 2016 50  0000 C CNN
F 1 "SK32SMA" H 7950 1925 50  0000 C CNN
F 2 "Diodes_SMD:D_SMA" H 7950 1800 50  0001 C CNN
F 3 "" H 7950 1800 50  0001 C CNN
	1    7950 1800
	0    1    1    0   
$EndComp
$Comp
L D_Schottky D7
U 1 1
P 8300 1300
F 0 "D7" H 8300 1516 50  0000 C CNN
F 1 "SK32SMA" H 8300 1425 50  0000 C CNN
F 2 "Diodes_SMD:D_SMA" H 8300 1300 50  0001 C CNN
F 3 "" H 8300 1300 50  0001 C CNN
	1    8300 1300
	0    1    1    0   
$EndComp
$Comp
L D_Schottky D8
U 1 1
P 8300 1800
F 0 "D8" H 8300 2016 50  0000 C CNN
F 1 "SK32SMA" H 8300 1925 50  0000 C CNN
F 2 "Diodes_SMD:D_SMA" H 8300 1800 50  0001 C CNN
F 3 "" H 8300 1800 50  0001 C CNN
	1    8300 1800
	0    1    1    0   
$EndComp
$Comp
L GND #PWR041
U 1 1
P 8300 1950
F 0 "#PWR041" H 8300 1750 50  0001 C CNN
F 1 "GND" H 8305 1777 50  0000 C CNN
F 2 "" H 8300 1950 50  0001 C CNN
F 3 "" H 8300 1950 50  0001 C CNN
	1    8300 1950
	1    0    0    -1  
$EndComp
Wire Wire Line
	7950 1050 7950 1150
Wire Wire Line
	8300 1050 8300 1150
Connection ~ 8300 1100
Wire Wire Line
	7800 1500 7950 1500
Wire Wire Line
	7950 1450 7950 1650
Wire Wire Line
	7800 1600 8300 1600
Wire Wire Line
	8300 1450 8300 1650
Connection ~ 7950 1500
Connection ~ 8300 1600
Connection ~ 7950 1100
$Comp
L C C18
U 1 1
P 9650 1550
F 0 "C18" H 9765 1596 50  0000 L CNN
F 1 "1u/50V" H 9765 1505 50  0000 L CNN
F 2 "Capacitors_SMD:C_0805_HandSoldering" H 9688 1400 50  0001 C CNN
F 3 "" H 9650 1550 50  0001 C CNN
	1    9650 1550
	1    0    0    -1  
$EndComp
$Comp
L GND #PWR043
U 1 1
P 9650 1950
F 0 "#PWR043" H 9650 1750 50  0001 C CNN
F 1 "GND" H 9655 1777 50  0000 C CNN
F 2 "" H 9650 1950 50  0001 C CNN
F 3 "" H 9650 1950 50  0001 C CNN
	1    9650 1950
	1    0    0    -1  
$EndComp
$Comp
L GND #PWR046
U 1 1
P 10650 1950
F 0 "#PWR046" H 10650 1750 50  0001 C CNN
F 1 "GND" H 10655 1777 50  0000 C CNN
F 2 "" H 10650 1950 50  0001 C CNN
F 3 "" H 10650 1950 50  0001 C CNN
	1    10650 1950
	1    0    0    -1  
$EndComp
Wire Wire Line
	10650 1950 10650 1700
Wire Wire Line
	9650 1950 9650 1700
$Comp
L GND #PWR044
U 1 1
P 10150 1950
F 0 "#PWR044" H 10150 1750 50  0001 C CNN
F 1 "GND" H 10155 1777 50  0000 C CNN
F 2 "" H 10150 1950 50  0001 C CNN
F 3 "" H 10150 1950 50  0001 C CNN
	1    10150 1950
	1    0    0    -1  
$EndComp
Wire Wire Line
	10150 1950 10150 1400
Wire Wire Line
	8850 1100 9850 1100
Wire Wire Line
	9650 1400 9650 1100
Connection ~ 9650 1100
Wire Wire Line
	10650 1050 10650 1400
Wire Wire Line
	10650 1100 10450 1100
$Comp
L +3V3 #PWR045
U 1 1
P 10650 1050
F 0 "#PWR045" H 10650 750 50  0001 C CNN
F 1 "+3V3" H 10655 1223 50  0000 C CNN
F 2 "" H 10650 1050 50  0001 C CNN
F 3 "" H 10650 1050 50  0001 C CNN
	1    10650 1050
	1    0    0    -1  
$EndComp
Connection ~ 10650 1100
$Comp
L VCC #PWR024
U 1 1
P 6800 6700
F 0 "#PWR024" H 6800 6550 50  0001 C CNN
F 1 "VCC" H 6805 6866 40  0000 C CNN
F 2 "" H 6800 6700 50  0001 C CNN
F 3 "" H 6800 6700 50  0001 C CNN
	1    6800 6700
	1    0    0    -1  
$EndComp
$Comp
L VCC #PWR03
U 1 1
P 1400 5300
F 0 "#PWR03" H 1400 5150 50  0001 C CNN
F 1 "VCC" H 1405 5466 40  0000 C CNN
F 2 "" H 1400 5300 50  0001 C CNN
F 3 "" H 1400 5300 50  0001 C CNN
	1    1400 5300
	1    0    0    -1  
$EndComp
$Comp
L MCP1804T-3302I/DB U8
U 1 1
P 10150 1100
F 0 "U8" H 10150 1342 50  0000 C CNN
F 1 "MCP1804T-3302I/DB" H 10150 1251 50  0000 C CNN
F 2 "TO_SOT_Packages_SMD:SOT-223-3_TabPin2" H 10150 1450 50  0001 C CNN
F 3 "http://ww1.microchip.com/downloads/en/DeviceDoc/20002200D.pdf" H 10150 1350 50  0001 C CNN
	1    10150 1100
	1    0    0    -1  
$EndComp
$EndSCHEMATC
